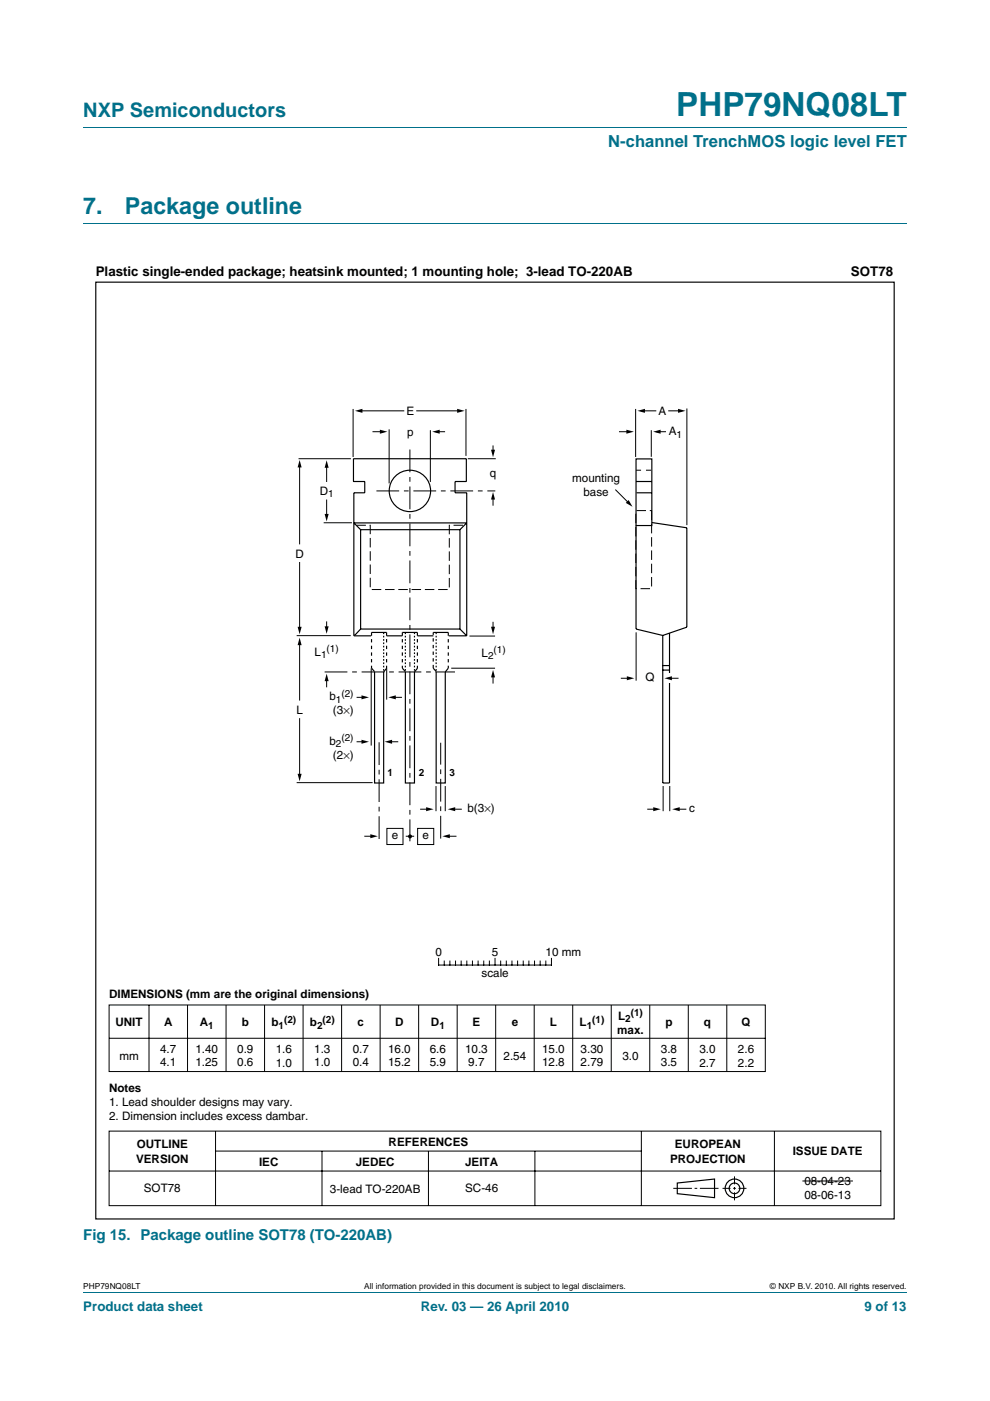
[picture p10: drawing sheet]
<svg xmlns="http://www.w3.org/2000/svg" width="210mm" height="297mm" viewBox="0 0 210 297" stroke-linecap="round" stroke-linejoin="round" font-family="sans-serif">
<path d="M17.7 27h174.6M17.7 47.4h174.6M17.7 273.9h174.6" fill="none" stroke="#00708a" stroke-width=".21"/>
<g fill="none" stroke="#000" stroke-width=".21">
<path d="M63.3 97.3h11.1M63.5 98.8v16.6M69.3 98.9v3.3M74.9 86.7v10.2M76 87.1h9.7M79 91.5h2.4M82.5 91v11.5M88.3 87.1h9.4M91.3 91.2v11M92.4 91.5h2M98.8 86.7v10M99.2 97.3h6"/>
<path d="M104.6 94.4v1.5M131.3 91.5h2.3M134.8 86.7v10.2M134.9 99.7h1.1M135.9 87.1h3.3M137 99.7h1.1M138.1 91.2v5.7M139.2 91.5h2.1M141.7 87.1h2.9M145.7 86.6v24.7M63.5 119.2v14.3M68.7 110.8h5.9"/>
<path d="M69.3 105.9v3.7M104.6 105.6v1.6M62.9 134.8h11.5M63.5 136.5v12M69.3 131.7v1.7M99.6 134.9h5.4M104.6 131.8v1.7M134.9 134.1v10.2M63.5 152.3v12.4M69.3 144.1v1.6M75.6 147.9h1.7M75.6 157.3h1.7"/>
<path d="M78.7 141.7v16.4M82 141.7v6.6M82.8 157.3h1.7M83.6 147.9h1.7M95.7 141.7h9.3M104.6 143.3v1.6M131.7 143.8h2M62.9 165.9h16.1M77.3 177.3h2M82.1 175.6h3.4v3.5h-3.4zM86.1 177.3h1.7M88.6 175.6h3.4v3.5h-3.4z"/>
<path d="M89.1 171.6h2M92.5 166.7v5.3M94.4 166.7v5.3M94.7 177.3h2.1M95.8 171.6h2.2M137.3 171.6h2M140.7 166.7v5.3M142.1 166.7v5.3M143.5 171.6h2.1M23.1 213.1h139.2v14.1h-139.2zM31.6 213.1v14M39.8 213.1v14.1"/>
<path d="M47.9 213.1v14.1M56.1 213.1v14.1M64.3 213.1v14.1M72.5 213.1v14.1M80.6 213.1v14.1M88.8 213.1v14.1M93 203.2v1.4h24v-1.4M94.2 203.8v.8M95.4 203.8v.8M96.6 203.8v.8M97 213.1v14.1M97.8 203.8v.8"/>
<path d="M99 203.8v.8M100.2 203.8v.8M101.4 203.8v.8M102.6 203.8v.8M103.8 203.8v.8M105 203.2v1.4M105.1 213.1v14.1M106.2 203.8v.8M107.4 203.8v.8M108.6 203.8v.8M109.8 203.8v.8M111 203.8v.8"/>
<path d="M112.2 203.8v.8M113.3 213.1v14.1M113.4 203.8v.8M114.6 203.8v.8M115.8 203.8v.8M121.5 213.1v14.1M129.6 213.1v14.1M137.8 213.1v14.1M146 213.1v14.1M154.2 213.1v14.1M23.1 239.8h163.7v15.8h-163.7zM23.1 220.1h139.2"/>
<path d="M45.7 239.8v15.8M136 239.8v15.8M164.3 239.8v15.8M23.1 248.3h163.7M45.7 244.1h90.3M68.3 244.1v11.5M90.9 244.1v11.5M113.5 244.1v11.5M142.8 252h4M147.3 252h.6M148.5 252h3.9M153.2 252h1.7"/>
<path d="M155.5 252h.6M155.8 249.4v1.7M155.8 251.7v.5M155.8 252.8v1.7M156.6 252h1.7"/>
</g>
<g fill="none" stroke="#000" stroke-width=".25">
<path d="M20.3 59.8h169.4v198.6h-169.4zM134.9 97.3h3.4v14.1h-3.4zM75.1 110.9h23.9M75.1 110.9l1.4 1.4M76.5 112.3h21.1v21.1h-21.1zM98.9 110.9l-1.3 1.4M134.9 111.4v22l5.7 1.3M135 102.1h3.3M135.1 104.5h3.2M138.3 110.8l7.4 1.1v21.1l-5.1 1.7M76.5 133.4l-1.3 1.3M78.7 134.8h-3.6v-30.3h2.3v-2.4h-2.4v-4.8h23.9v4.8h-2.4v2.4h2.5v30.3h-3.8"/>
<path d="M78.8 134.1h3.2M82 134.8h3.3M88.5 134.8h3.4M91.9 134.1h3.2M97.6 133.4l1.2 1.2M142 134.2v31.8h-1.4v-31.3M78.8 141.7l.6 .7M79.4 142.5v23.5h2v-23.5M86 142.5v23.5h1.9v-23.5M95.1 141.7l-.7 .8v23.5h-1.9v-23.5M140.6 142.1h1.3M140.6 141.1h1.3"/>
<path d="M143.7 250.8l7.9-.8v3.9l-7.9-.8z"/>
<circle cx="86.9" cy="104.1" r="4.4"/>
<circle cx="155.8" cy="252" r="1.98"/>
<circle cx="155.8" cy="252" r="1.13"/>
</g>
<path d="M75.6 111.4h2.9v13.6h16.8v-13.6h3.2M134.9 108.3h3.3v16.5h-3.3z" fill="none" stroke="#000" stroke-width=".21" stroke-dasharray="2 .8" stroke-linecap="butt"/>
<g fill="#000">
<path d="M63.5 97.5l.5 1.6h-.9zM69.3 97.6l.4 1.6h-.8zM75.3 87.1l1.6-.4v.8zM80.6 91.1l1.6 .4-1.6 .5zM91.7 91.5l1.6-.4v.9zM97 86.7l1.5 .4-1.5 .4zM104.1 95.4h.9l-.4 1.5zM132.9 91.1l1.5 .4-1.5 .5zM135.2 87.1l1.6-.4v.8zM138.5 91.5l1.6-.4v.9zM143.8 86.7l1.6 .4-1.6 .4zM68.9 109h.8l-.4 1.6z"/>
<path d="M104.6 104.3l.4 1.6h-.9zM63.5 135.2l.5 1.6h-.9zM63.1 132.9h.9l-.5 1.6zM68.9 132.8h.8l-.4 1.6zM104.1 132.9h.9l-.4 1.6zM69.3 142.8l.4 1.6h-.8zM76.7 147.4l1.6 .5-1.6 .4zM76.7 156.8l1.6 .5-1.6 .4zM81.6 157.3l1.6-.5v.9zM82.4 147.9l1.6-.5v.9zM104.6 142l.4 1.6h-.9zM133 143.4l1.5 .4-1.5 .4z"/>
<path d="M63.1 164.1h.9l-.5 1.6zM78.5 176.9l1.6 .4-1.6 .4zM90.4 171.1l1.6 .5-1.6 .4zM93.8 177.3l1.6-.4v.8zM95 171.6l1.5-.5v.9zM138.6 171.1l1.5 .5-1.5 .4zM142.6 171.6l1.6-.5v.9z"/>
<circle cx="87" cy="177.3" r=".43"/>
</g>
<path d="M86.9 95.3v83.1M79.8 104.1h25.3M68.9 142.5h27.6M80.4 177.9v-20.6M93.5 177.8v-20.3" fill="none" stroke="#000" stroke-width=".21" stroke-dasharray="4.8 1 1 1" stroke-linecap="butt"/>
<path d="M78.8 134.1v7.6M82 134.1v7.6M95.1 134.1v7.6M91.9 141.7v-7.6" fill="none" stroke="#000" stroke-width=".25" stroke-dasharray=".7" stroke-linecap="butt"/>
<path d="M81.4 134.1v8.4" fill="none" stroke="#000" stroke-width=".25" stroke-dasharray=".4" stroke-linecap="butt"/>
<path d="M141.6 142.8h.9v1.9h-.9z" fill="#fff"/>
<path d="M130.5 103.8l3.1 3.1M141.8 143.8h2.1M170.2 250.4h10.7" fill="none" stroke="#000" stroke-width=".21"/>
<path d="M133.3 106l.9 1.4-1.5-.8zM140.9 143.8l1.6-.4v.8z" fill="#000"/>
<path d="M85.3 134.1h3.2M82 141.7l-.6 .8M85.3 141.7l.7 .7M88.6 141.7l-.7 .8M91.9 141.7l.6 .7" fill="none" stroke="#000" stroke-width=".25"/>
<path d="M85.3 134.1v7.6M88.5 134.1v7.6" fill="none" stroke="#000" stroke-width=".25" stroke-dasharray=".7" stroke-linecap="butt"/>
<path d="M86 134.1v8.4M87.9 134.1v8.4M92.5 134.1v8.4" fill="none" stroke="#000" stroke-width=".25" stroke-dasharray=".4" stroke-linecap="butt"/>
<text font-size="7" fill="#00708a" x="143.4" y="24.6">PHP79NQ08LT</text>
<g font-size="4.9" fill="#00708a">
<text x="17.7" y="45.4">7.</text>
<text x="26.5" y="45.4">Package outline</text>
</g>
<text font-size="4.2" fill="#00708a" x="17.7" y="24.9">NXP Semiconductors</text>
<text font-size="3.5" fill="#00708a" x="129" y="31.1">N-channel TrenchMOS logic level FET</text>
<text font-size="3.2" fill="#00708a" x="17.7" y="262.8">Fig 15. Package outline SOT78 (TO-220AB)</text>
<g font-size="2.8">
<text x="20.3" y="58.6">Plastic single-ended package; heatsink mounted; 1 mounting hole; 3-lead TO-220AB</text>
<text x="180.5" y="58.6">SOT78</text>
</g>
<g font-size="2.8" fill="#00708a">
<text x="17.7" y="277.9">Product data sheet</text>
<text x="89.3" y="277.9">Rev. 03 — 26 April 2010</text>
<text x="183.4" y="277.9">9 of 13</text>
</g>
<g font-size="2.5">
<text x="86.2" y="88">E</text>
<text x="139.7" y="88">A</text>
<text x="86.4" y="92.4">p</text>
<text x="141.8" y="92.3">A</text>
<text x="103.9" y="101.2">q</text>
<text x="67.8" y="104.9">D</text>
<text x="121.4" y="102.3">mounting</text>
<text x="123.8" y="105.3">base</text>
<text x="62.7" y="118.2">D</text>
<text x="66.7" y="139.1">L</text>
<text x="102.1" y="139.3">L</text>
<text x="69.9" y="148.5">b</text>
<text x="136.9" y="144.5">Q</text>
<text x="62.9" y="151.4">L</text>
<text x="70.6" y="151.5">(3×)</text>
<text x="69.9" y="157.9">b</text>
<text x="70.6" y="160.9">(2×)</text>
<text x="99.2" y="172.3">b(3×)</text>
<text x="146.2" y="172.3">c</text>
<text x="83.1" y="178">e</text>
<text x="89.6" y="178">e</text>
<text x="92.3" y="202.6">0</text>
<text x="104.3" y="202.6">5</text>
<text x="115.7" y="202.6">10 mm</text>
<text x="102.1" y="207.2">scale</text>
<text x="23.1" y="211.7">DIMENSIONS (mm are the original dimensions)</text>
<text x="24.5" y="217.6">UNIT</text>
<text x="34.8" y="217.6">A</text>
<text x="42.4" y="217.6">A</text>
<text x="51.3" y="217.6">b</text>
<text x="57.6" y="217.6">b</text>
<text x="65.7" y="217.6">b</text>
<text x="75.9" y="217.6">c</text>
<text x="83.8" y="217.6">D</text>
<text x="91.4" y="217.6">D</text>
<text x="100.2" y="217.6">E</text>
<text x="108.5" y="217.6">e</text>
<text x="116.6" y="217.6">L</text>
<text x="122.9" y="217.6">L</text>
<text x="130.9" y="219.2">max.</text>
<text x="131.1" y="216.3">L</text>
<text x="141.1" y="217.6">p</text>
<text x="149.3" y="217.6">q</text>
<text x="157.3" y="217.6">Q</text>
<text x="25.3" y="224.6">mm</text>
<text x="34" y="223.2">4.7</text>
<text x="34" y="226.1">4.1</text>
<text x="41.5" y="223.2">1.40</text>
<text x="41.5" y="226.1">1.25</text>
<text x="50.3" y="223.2">0.9</text>
<text x="50.3" y="226.1">0.6</text>
<text x="58.5" y="223.2">1.6</text>
<text x="58.5" y="226.2">1.0</text>
<text x="66.7" y="223.2">1.3</text>
<text x="66.7" y="226.1">1.0</text>
<text x="74.8" y="223.2">0.7</text>
<text x="74.8" y="226.1">0.4</text>
<text x="82.3" y="223.2">16.0</text>
<text x="82.3" y="226.1">15.2</text>
<text x="91.2" y="223.2">6.6</text>
<text x="91.2" y="226.1">5.9</text>
<text x="98.6" y="223.2">10.3</text>
<text x="99.3" y="226.1">9.7</text>
<text x="106.8" y="224.6">2.54</text>
<text x="115" y="223.2">15.0</text>
<text x="115" y="226.1">12.8</text>
<text x="123.2" y="223.2">3.30</text>
<text x="123.2" y="226.1">2.79</text>
<text x="132" y="224.6">3.0</text>
<text x="140.2" y="223.2">3.8</text>
<text x="140.2" y="226.1">3.5</text>
<text x="148.4" y="223.2">3.0</text>
<text x="148.4" y="226.2">2.7</text>
<text x="156.5" y="223.2">2.6</text>
<text x="156.5" y="226.2">2.2</text>
<text x="23.1" y="231.4">Notes</text>
<text x="23.1" y="234.4">1. Lead shoulder designs may vary.</text>
<text x="23.1" y="237.4">2. Dimension includes excess dambar.</text>
<text x="29" y="243.5">OUTLINE</text>
<text x="82.4" y="242.9">REFERENCES</text>
<text x="143.1" y="243.5">EUROPEAN</text>
<text x="168.1" y="244.9">ISSUE DATE</text>
<text x="28.9" y="246.5">VERSION</text>
<text x="54.9" y="247.2">IEC</text>
<text x="75.5" y="247.2">JEDEC</text>
<text x="98.7" y="247.2">JEITA</text>
<text x="142.1" y="246.5">PROJECTION</text>
<text x="170.6" y="251.2">08-04-23</text>
<text x="30.5" y="252.8">SOT78</text>
<text x="70" y="253">3-lead TO-220AB</text>
<text x="98.7" y="252.8">SC-46</text>
<text x="170.6" y="254.2">08-06-13</text>
</g>
<g font-size="2.1">
<text x="143.5" y="92.8">1</text>
<text x="69.6" y="105.4">1</text>
<text x="68.1" y="139.6">1</text>
<text x="69.3" y="138.3">(1)</text>
<text x="103.5" y="139.8">2</text>
<text x="104.7" y="138.5">(1)</text>
<text x="71.2" y="149">1</text>
<text x="72.4" y="147.7">(2)</text>
<text x="71.2" y="158.4">2</text>
<text x="72.4" y="157.2">(2)</text>
<text x="82.2" y="164.6">1</text>
<text x="88.9" y="164.6">2</text>
<text x="95.4" y="164.6">3</text>
<text x="133.8" y="215.5">(1)</text>
<text x="44.2" y="218.1">1</text>
<text x="59.1" y="218.1">1</text>
<text x="60.3" y="216.9">(2)</text>
<text x="67.2" y="218.1">2</text>
<text x="68.4" y="216.9">(2)</text>
<text x="93.2" y="218.1">1</text>
<text x="124.4" y="218.1">1</text>
<text x="125.6" y="216.9">(1)</text>
<text x="132.6" y="216.7">2</text>
</g>
<g font-size="1.8">
<text x="17.7" y="273.3">PHP79NQ08LT</text>
<text x="77.3" y="273.3">All information provided in this document is subject to legal disclaimers.</text>
<text x="163.3" y="273.3">© NXP B.V. 2010. All rights reserved.</text>
</g>
</svg>
